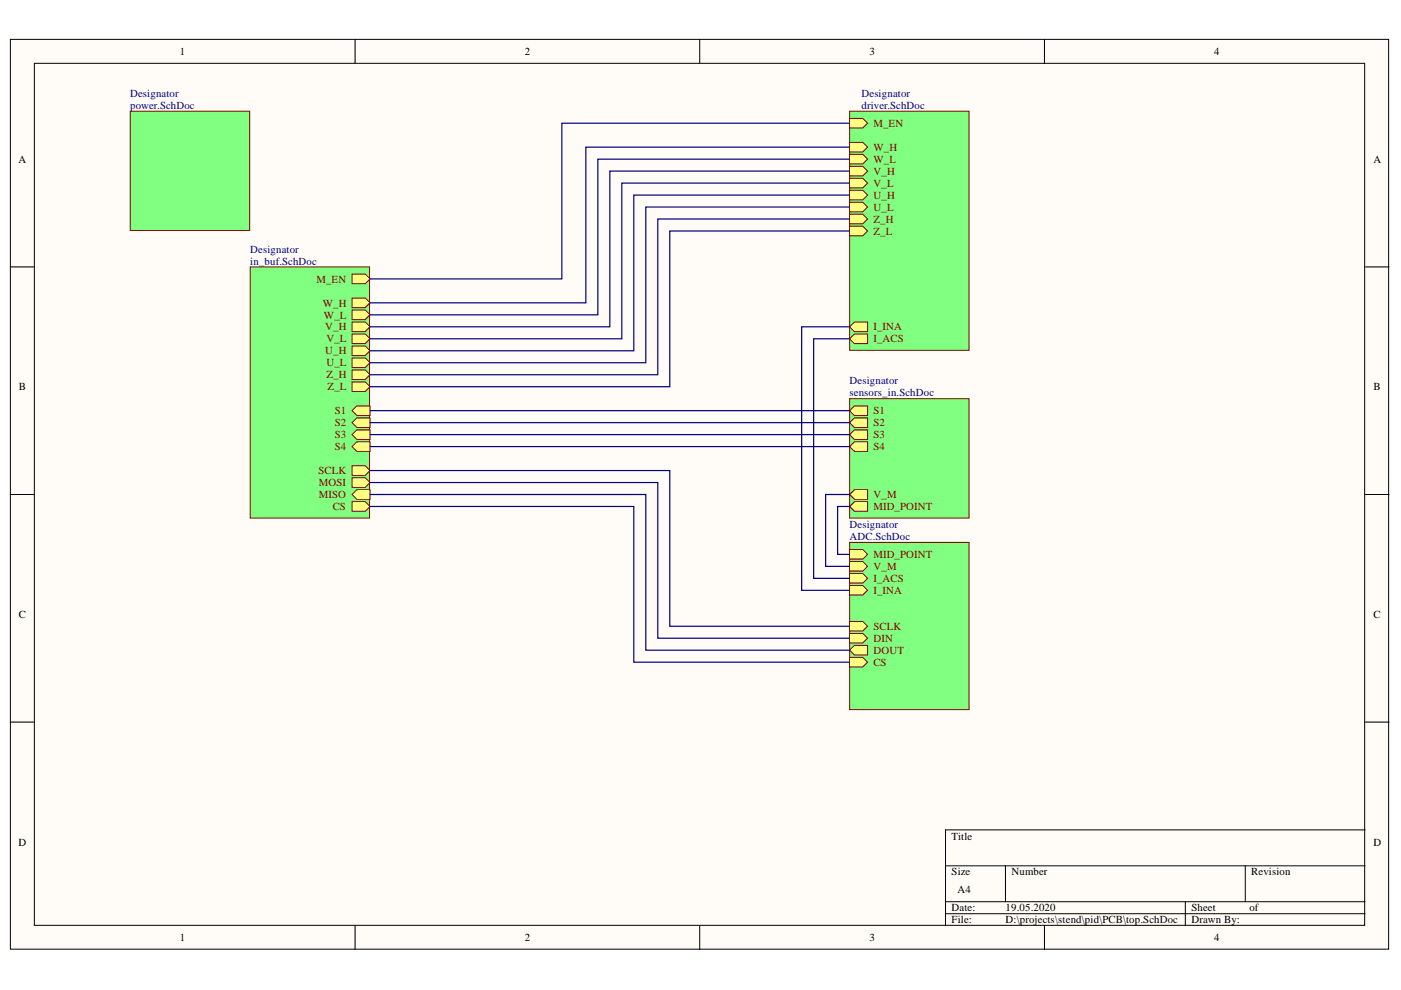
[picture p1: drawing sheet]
<svg xmlns="http://www.w3.org/2000/svg" width="297mm" height="210mm" viewBox="0 0 297 210" stroke-linecap="round" stroke-linejoin="round" font-family="sans-serif">
<g fill="#fffcf8" stroke="#000" stroke-width=".21">
<path d="M2.2 8.3h292.2v192.9h-292.2z"/>
<path d="M7.3 13.4h282v182.8h-282z"/>
</g>
<g fill="none" stroke="#000" stroke-width=".21">
<path d="M75.3 8.3v5.1M148.4 8.3v5.1M221.4 8.3v5.1M2.2 56.6h5.1M289.4 56.6h5.1M2.2 104.8h5.1M289.4 104.8h5.1M2.2 153.1h5.1M289.4 153.1h5.1M289.4 176h-88.9v20.3M75.3 196.3v5M148.4 196.3v5"/>
<path d="M200.5 183.6h88.9M200.5 191.2h88.9M200.5 193.7h88.9M213.2 183.6v7.6M221.4 196.3v5M251.3 191.2v5.1M264 183.6v7.6"/>
</g>
<g fill="#80ff80" stroke="#800000" stroke-width=".21">
<path d="M27.6 23.6h25.3v25.3h-25.3z"/>
<path d="M180.1 23.6h25.4v50.7h-25.4z"/>
</g>
<path d="M180.1 48h2.8l1 1-1 1h-2.8z" fill-rule="evenodd" fill="#ffff80"/>
<path d="M180.1 48h2.8l1 1-1 1h-2.8z" fill="none" stroke="#800000" stroke-width=".21"/>
<path d="M180.1 45.4h2.8l1 1-1 1.1h-2.8z" fill-rule="evenodd" fill="#ffff80"/>
<path d="M180.1 45.4h2.8l1 1-1 1.1h-2.8z" fill="none" stroke="#800000" stroke-width=".21"/>
<path d="M180.1 42.9h2.8l1 1-1 1h-2.8z" fill-rule="evenodd" fill="#ffff80"/>
<path d="M180.1 42.9h2.8l1 1-1 1h-2.8z" fill="none" stroke="#800000" stroke-width=".21"/>
<path d="M180.1 37.8h2.8l1 1-1 1h-2.8z" fill-rule="evenodd" fill="#ffff80"/>
<path d="M180.1 37.8h2.8l1 1-1 1h-2.8z" fill="none" stroke="#800000" stroke-width=".21"/>
<path d="M180.1 40.3h2.8l1 1.1-1 1h-2.8z" fill-rule="evenodd" fill="#ffff80"/>
<path d="M180.1 40.3h2.8l1 1.1-1 1h-2.8z" fill="none" stroke="#800000" stroke-width=".21"/>
<path d="M180.1 69.3l1.1-1h2.7v2h-2.7z" fill-rule="evenodd" fill="#ffff80"/>
<path d="M180.1 69.3l1.1-1h2.7v2h-2.7z" fill="none" stroke="#800000" stroke-width=".21"/>
<path d="M180.1 25.1h2.8l1 1-1 1h-2.8z" fill-rule="evenodd" fill="#ffff80"/>
<path d="M180.1 25.1h2.8l1 1-1 1h-2.8z" fill="none" stroke="#800000" stroke-width=".21"/>
<path d="M180.1 30.2h2.8l1 1-1 1h-2.8z" fill-rule="evenodd" fill="#ffff80"/>
<path d="M180.1 30.2h2.8l1 1-1 1h-2.8z" fill="none" stroke="#800000" stroke-width=".21"/>
<path d="M180.1 32.7h2.8l1 1-1 1.1h-2.8z" fill-rule="evenodd" fill="#ffff80"/>
<path d="M180.1 32.7h2.8l1 1-1 1.1h-2.8z" fill="none" stroke="#800000" stroke-width=".21"/>
<path d="M180.1 35.3h2.8l1 1-1 1h-2.8z" fill-rule="evenodd" fill="#ffff80"/>
<path d="M180.1 35.3h2.8l1 1-1 1h-2.8z" fill="none" stroke="#800000" stroke-width=".21"/>
<path d="M180.1 71.8l1.1-1h2.7v2h-2.7z" fill-rule="evenodd" fill="#ffff80"/>
<path d="M180.1 71.8l1.1-1h2.7v2h-2.7z" fill="none" stroke="#800000" stroke-width=".21"/>
<path d="M180.1 115h25.4v35.5h-25.4z" fill="#80ff80" stroke="#800000" stroke-width=".21"/>
<path d="M180.1 121.6h2.8l1 1-1 1h-2.8z" fill-rule="evenodd" fill="#ffff80"/>
<path d="M180.1 121.6h2.8l1 1-1 1h-2.8z" fill="none" stroke="#800000" stroke-width=".21"/>
<path d="M180.1 131.8h2.8l1 1-1 1h-2.8z" fill-rule="evenodd" fill="#ffff80"/>
<path d="M180.1 131.8h2.8l1 1-1 1h-2.8z" fill="none" stroke="#800000" stroke-width=".21"/>
<path d="M180.1 116.5h2.8l1 1-1 1.1h-2.8z" fill-rule="evenodd" fill="#ffff80"/>
<path d="M180.1 116.5h2.8l1 1-1 1.1h-2.8z" fill="none" stroke="#800000" stroke-width=".21"/>
<path d="M180.1 139.4h2.8l1 1-1 1h-2.8z" fill-rule="evenodd" fill="#ffff80"/>
<path d="M180.1 139.4h2.8l1 1-1 1h-2.8z" fill="none" stroke="#800000" stroke-width=".21"/>
<path d="M180.1 124.1h2.8l1 1.1-1 1h-2.8z" fill-rule="evenodd" fill="#ffff80"/>
<path d="M180.1 124.1h2.8l1 1.1-1 1h-2.8z" fill="none" stroke="#800000" stroke-width=".21"/>
<path d="M180.1 119.1h2.8l1 1-1 1h-2.8z" fill-rule="evenodd" fill="#ffff80"/>
<path d="M180.1 119.1h2.8l1 1-1 1h-2.8z" fill="none" stroke="#800000" stroke-width=".21"/>
<path d="M180.1 134.3h2.8l1 1-1 1h-2.8z" fill-rule="evenodd" fill="#ffff80"/>
<path d="M180.1 134.3h2.8l1 1-1 1h-2.8z" fill="none" stroke="#800000" stroke-width=".21"/>
<path d="M180.1 137.9l1.1-1.1h2.7v2.1h-2.7z" fill-rule="evenodd" fill="#ffff80"/>
<path d="M180.1 137.9l1.1-1.1h2.7v2.1h-2.7z" fill="none" stroke="#800000" stroke-width=".21"/>
<path d="M53 56.6h25.4v53.2h-25.4z" fill="#80ff80" stroke="#800000" stroke-width=".21"/>
<path d="M74.6 75.9h2.8l1.1 1-1.1 1h-2.8z" fill-rule="evenodd" fill="#ffff80"/>
<path d="M74.6 75.9h2.8l1.1 1-1.1 1h-2.8z" fill="none" stroke="#800000" stroke-width=".21"/>
<path d="M74.6 101.3h2.8l1.1 1-1.1 1h-2.8z" fill-rule="evenodd" fill="#ffff80"/>
<path d="M74.6 101.3h2.8l1.1 1-1.1 1h-2.8z" fill="none" stroke="#800000" stroke-width=".21"/>
<path d="M74.6 78.4h2.8l1.1 1.1-1.1 1h-2.8z" fill-rule="evenodd" fill="#ffff80"/>
<path d="M74.6 78.4h2.8l1.1 1.1-1.1 1h-2.8z" fill="none" stroke="#800000" stroke-width=".21"/>
<path d="M74.6 87.1l1.1-1h2.8v2h-2.8z" fill-rule="evenodd" fill="#ffff80"/>
<path d="M74.6 87.1l1.1-1h2.8v2h-2.8z" fill="none" stroke="#800000" stroke-width=".21"/>
<path d="M74.6 58.1h2.8l1.1 1-1.1 1.1h-2.8z" fill-rule="evenodd" fill="#ffff80"/>
<path d="M74.6 58.1h2.8l1.1 1-1.1 1.1h-2.8z" fill="none" stroke="#800000" stroke-width=".21"/>
<path d="M74.6 68.3h2.8l1.1 1-1.1 1h-2.8z" fill-rule="evenodd" fill="#ffff80"/>
<path d="M74.6 68.3h2.8l1.1 1-1.1 1h-2.8z" fill="none" stroke="#800000" stroke-width=".21"/>
<path d="M74.6 94.7l1.1-1h2.8v2h-2.8z" fill-rule="evenodd" fill="#ffff80"/>
<path d="M74.6 94.7l1.1-1h2.8v2h-2.8z" fill="none" stroke="#800000" stroke-width=".21"/>
<path d="M74.6 98.8h2.8l1.1 1-1.1 1h-2.8z" fill-rule="evenodd" fill="#ffff80"/>
<path d="M74.6 98.8h2.8l1.1 1-1.1 1h-2.8z" fill="none" stroke="#800000" stroke-width=".21"/>
<path d="M74.6 81h2.8l1.1 1-1.1 1h-2.8z" fill-rule="evenodd" fill="#ffff80"/>
<path d="M74.6 81h2.8l1.1 1-1.1 1h-2.8z" fill="none" stroke="#800000" stroke-width=".21"/>
<path d="M74.6 106.4h2.8l1.1 1-1.1 1h-2.8z" fill-rule="evenodd" fill="#ffff80"/>
<path d="M74.6 106.4h2.8l1.1 1-1.1 1h-2.8z" fill="none" stroke="#800000" stroke-width=".21"/>
<path d="M74.6 104.8l1.1-1h2.8v2.1h-2.8z" fill-rule="evenodd" fill="#ffff80"/>
<path d="M74.6 104.8l1.1-1h2.8v2.1h-2.8z" fill="none" stroke="#800000" stroke-width=".21"/>
<path d="M74.6 65.7h2.8l1.1 1.1-1.1 1h-2.8z" fill-rule="evenodd" fill="#ffff80"/>
<path d="M74.6 65.7h2.8l1.1 1.1-1.1 1h-2.8z" fill="none" stroke="#800000" stroke-width=".21"/>
<path d="M74.6 89.6l1.1-1h2.8v2h-2.8z" fill-rule="evenodd" fill="#ffff80"/>
<path d="M74.6 89.6l1.1-1h2.8v2h-2.8z" fill="none" stroke="#800000" stroke-width=".21"/>
<path d="M74.6 92.1l1.1-1h2.8v2.1h-2.8z" fill-rule="evenodd" fill="#ffff80"/>
<path d="M74.6 92.1l1.1-1h2.8v2.1h-2.8z" fill="none" stroke="#800000" stroke-width=".21"/>
<path d="M74.6 70.8h2.8l1.1 1-1.1 1h-2.8z" fill-rule="evenodd" fill="#ffff80"/>
<path d="M74.6 70.8h2.8l1.1 1-1.1 1h-2.8z" fill="none" stroke="#800000" stroke-width=".21"/>
<path d="M74.6 73.4h2.8l1.1 1-1.1 1h-2.8z" fill-rule="evenodd" fill="#ffff80"/>
<path d="M74.6 73.4h2.8l1.1 1-1.1 1h-2.8z" fill="none" stroke="#800000" stroke-width=".21"/>
<path d="M74.6 63.2h2.8l1.1 1-1.1 1h-2.8z" fill-rule="evenodd" fill="#ffff80"/>
<path d="M74.6 63.2h2.8l1.1 1-1.1 1h-2.8z" fill="none" stroke="#800000" stroke-width=".21"/>
<path d="M180.1 84.5h25.4v25.3h-25.4z" fill="#80ff80" stroke="#800000" stroke-width=".21"/>
<path d="M180.1 87.1l1.1-1h2.7v2h-2.7z" fill-rule="evenodd" fill="#ffff80"/>
<path d="M180.1 87.1l1.1-1h2.7v2h-2.7z" fill="none" stroke="#800000" stroke-width=".21"/>
<path d="M180.1 94.7l1.1-1h2.7v2h-2.7z" fill-rule="evenodd" fill="#ffff80"/>
<path d="M180.1 94.7l1.1-1h2.7v2h-2.7z" fill="none" stroke="#800000" stroke-width=".21"/>
<path d="M180.1 104.8l1.1-1h2.7v2.1h-2.7z" fill-rule="evenodd" fill="#ffff80"/>
<path d="M180.1 104.8l1.1-1h2.7v2.1h-2.7z" fill="none" stroke="#800000" stroke-width=".21"/>
<path d="M180.1 107.4l1.1-1h2.7v2h-2.7z" fill-rule="evenodd" fill="#ffff80"/>
<path d="M180.1 107.4l1.1-1h2.7v2h-2.7z" fill="none" stroke="#800000" stroke-width=".21"/>
<path d="M180.1 89.6l1.1-1h2.7v2h-2.7z" fill-rule="evenodd" fill="#ffff80"/>
<path d="M180.1 89.6l1.1-1h2.7v2h-2.7z" fill="none" stroke="#800000" stroke-width=".21"/>
<path d="M180.1 92.1l1.1-1h2.7v2.1h-2.7z" fill-rule="evenodd" fill="#ffff80"/>
<path d="M180.1 92.1l1.1-1h2.7v2.1h-2.7z" fill="none" stroke="#800000" stroke-width=".21"/>
<g fill="none" stroke="#000080" stroke-width=".25">
<path d="M180.1 26.1h-61v33h-40.6M180.1 31.2h-55.9v33h-45.7M180.1 33.7h-53.3v33.1h-48.3M180.1 36.3h-50.8v33h-50.8M180.1 38.8h-48.3v33h-53.3M180.1 41.4h-45.7v33h-55.9M180.1 43.9h-43.2v33h-58.4M180.1 46.4h-40.6v33.1h-61M180.1 49h-38.1v33h-63.5M180.1 71.8h-7.6v50.8h7.6M180.1 69.3h-10.1v55.9h10.1M78.5 99.8h63.5v33h38.1"/>
<path d="M78.5 87.1h101.6M78.5 89.6h101.6M78.5 92.1h101.6M78.5 94.7h101.6M78.5 102.3h61v33h40.6M78.5 104.8h58.4v33.1h43.2M78.5 107.4h55.9v33h45.7M180.1 107.4h-2.5v10.1h2.5M180.1 104.8h-5v15.3h5"/>
</g>
<g font-size="2.3">
<text x="38.2" y="11.7">1</text>
<text x="111.2" y="11.7">2</text>
<text x="184.3" y="11.7">3</text>
<text x="257.4" y="11.7">4</text>
<text x="3.9" y="34.5">A</text>
<text x="291.2" y="34.5">A</text>
<text x="4" y="82.8">B</text>
<text x="291.2" y="82.8">B</text>
<text x="4" y="131">C</text>
<text x="291.2" y="131">C</text>
<text x="3.9" y="179.3">D</text>
<text x="201.8" y="178">Title</text>
<text x="291.2" y="179.3">D</text>
<text x="201.8" y="185.6">Size</text>
<text x="214.5" y="185.6">Number</text>
<text x="265.3" y="185.6">Revision</text>
<text x="203" y="189.4">A4</text>
<text x="201.8" y="193.2">Date:</text>
<text x="201.8" y="195.8">File:</text>
<text x="213.2" y="193.2">19.05.2020</text>
<text x="213.2" y="195.8">D:\projects\stend\pid\PCB\top.SchDoc</text>
<text x="252.6" y="193.2">Sheet</text>
<text x="252.6" y="195.8">Drawn By:</text>
<text x="264.9" y="193.2">of</text>
<text x="38.2" y="199.6">1</text>
<text x="111.2" y="199.6">2</text>
<text x="184.3" y="199.6">3</text>
<text x="257.4" y="199.6">4</text>
</g>
<g font-size="2.3" fill="#000080">
<text x="27.6" y="20.5">Designator</text>
<text x="27.6" y="23.1">power.SchDoc</text>
<text x="182.6" y="20.5">Designator</text>
<text x="182.6" y="23.1">driver.SchDoc</text>
<text x="53" y="53.6">Designator</text>
<text x="53" y="56.1">in_buf.SchDoc</text>
<text x="180.1" y="81.5">Designator</text>
<text x="180.1" y="84">sensors_in.SchDoc</text>
<text x="180.1" y="112">Designator</text>
<text x="180.1" y="114.5">ADC.SchDoc</text>
</g>
<g font-size="2.3" fill="#800000">
<text x="185.2" y="26.9">M_EN</text>
<text x="185.2" y="31.9">W_H</text>
<text x="185.2" y="34.5">W_L</text>
<text x="185.2" y="39.6">V_L</text>
<text x="185.2" y="37">V_H</text>
<text x="185.2" y="47.2">Z_H</text>
<text x="185.2" y="44.7">U_L</text>
<text x="185.2" y="42.1">U_H</text>
<text x="185.2" y="49.8">Z_L</text>
<text x="67.1" y="59.9">M_EN</text>
<text x="68.4" y="65">W_H</text>
<text x="68.7" y="67.5">W_L</text>
<text x="68.9" y="70.1">V_H</text>
<text x="185.2" y="70.1">I_INA</text>
<text x="68.9" y="75.1">U_H</text>
<text x="69.2" y="77.7">U_L</text>
<text x="69.2" y="72.6">V_L</text>
<text x="185.2" y="72.6">I_ACS</text>
<text x="69.2" y="80.2">Z_H</text>
<text x="69.5" y="82.8">Z_L</text>
<text x="71" y="87.8">S1</text>
<text x="185.2" y="87.8">S1</text>
<text x="71" y="95.4">S4</text>
<text x="71" y="90.4">S2</text>
<text x="71" y="92.9">S3</text>
<text x="185.2" y="95.4">S4</text>
<text x="185.2" y="90.4">S2</text>
<text x="185.2" y="92.9">S3</text>
<text x="67.5" y="100.5">SCLK</text>
<text x="67.6" y="103">MOSI</text>
<text x="67.6" y="105.7">MISO</text>
<text x="185.2" y="105.7">V_M</text>
<text x="70.6" y="108.2">CS</text>
<text x="185.2" y="108.2">MID_POINT</text>
<text x="185.2" y="118.3">MID_POINT</text>
<text x="185.2" y="123.4">I_ACS</text>
<text x="185.2" y="125.9">I_INA</text>
<text x="185.2" y="120.9">V_M</text>
<text x="185.2" y="133.6">SCLK</text>
<text x="185.2" y="136.1">DIN</text>
<text x="185.2" y="141.2">CS</text>
<text x="185.2" y="138.6">DOUT</text>
</g>
</svg>
